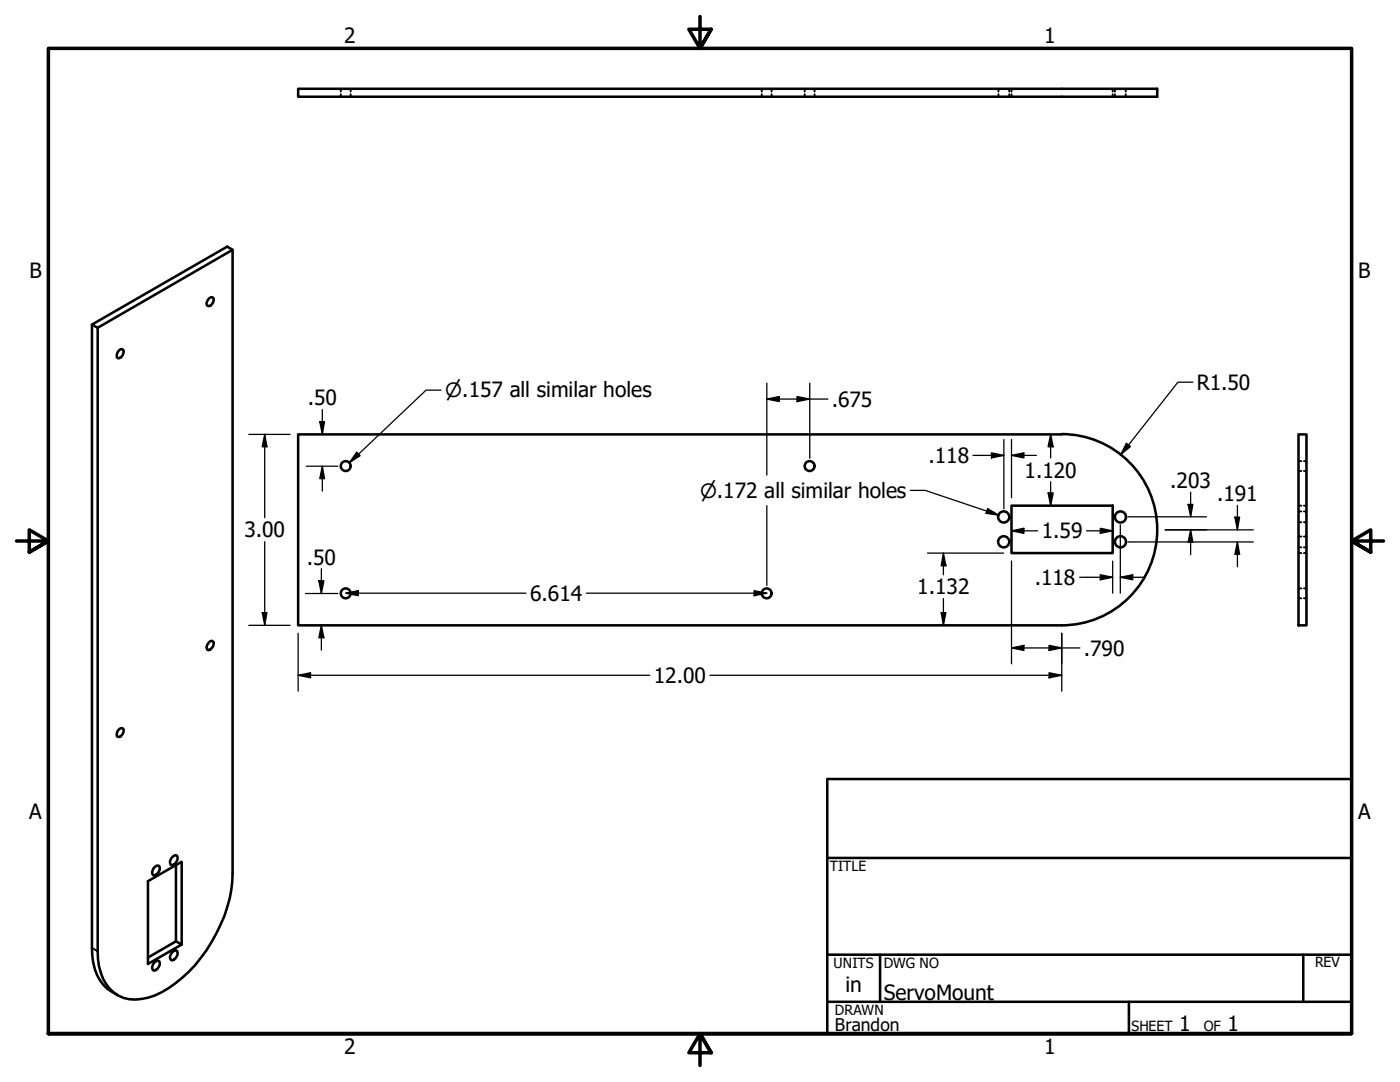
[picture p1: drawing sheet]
<svg xmlns="http://www.w3.org/2000/svg" width="279mm" height="216mm" viewBox="0 0 279 216" stroke-linecap="round" stroke-linejoin="round" font-family="sans-serif">
<!-- layer: Visible (ANSI) -->
<g fill="none" stroke="#000" stroke-width=".51">
<path d="M59.5 17.7h171.4v1.6h-171.4zM41.5 59.8a.66 .66 0 0 1 1-.4 1.15 1.15 0 0 1-1.1 1.6 .93 .93 0 0 1 .1-1.2zM46.4 49.8l-26.9 15.6M18.4 64.8l26.9-15.6 1.1 .6v124.4a28.3 28.3 0 0 1-6.3 16.9 22.3 22.3 0 0 1-10.5 8 7.3 7.3 0 0 1-7.7-1.8 11 11 0 0 1-2.4-7.5v-124.4zM18.4 64.8v124.4a10.5 10.5 0 0 0 3 8.1l2 1.3M23.8 69.8l.6-.1a1.14 1.14 0 0 1-.7 1.8 .61 .61 0 0 1-.3-1zM211.9 86.6a19.1 19.1 0 0 1 19 19.1 19.1 19.1 0 0 1-19 19.1M211.9 86.7h-152.4v38.1h152.4M259.1 86.7h1.6v38.1h-1.6zM201.9 100.9h20.2v9.5h-20.2zM41.8 128.1l.6-.2a.71 .71 0 0 1 .1 1.1 .94 .94 0 0 1-1.1 .7 1.1 1.1 0 0 1 .4-1.6zM23.6 145.7a.66 .66 0 0 1 1-.3 1.15 1.15 0 0 1-1.2 1.6 1.19 1.19 0 0 1 .2-1.3z"/>
<path d="M31 172.9l.6-.2a1.23 1.23 0 0 1-.8 2l-.3-.1a1.2 1.2 0 0 1 .5-1.7zM34.2 171.2l.9-.6a1.22 1.22 0 0 1-.7 2.1l-.3-.1a1.11 1.11 0 0 1 .1-1.4zM35.1 172.6v15.2l1.2 .7-6.8 3.8v-16.5l6.8-3.8v16.5M31 191.9l.6-.2a1.23 1.23 0 0 1-.8 2l-.3-.1a1.2 1.2 0 0 1 .5-1.7zM34.2 190.2l.9-.6a1.22 1.22 0 0 1-.7 2l-.3-.1a1.02 1.02 0 0 1 .1-1.3zM35.1 187.8l-5.6 3.3"/>
<circle cx="69" cy="93" r=".98"/>
<circle cx="161.6" cy="93" r=".98"/>
<circle cx="69" cy="118.4" r=".98"/>
<circle cx="153" cy="118.4" r=".98"/>
<circle cx="200.3" cy="103.2" r="1.11"/>
<circle cx="200.3" cy="108.1" r="1.11"/>
<circle cx="223.6" cy="108.1" r="1.11"/>
<circle cx="223.6" cy="103.2" r="1.11"/>
</g>
<!-- layer: Visible Narrow (ANSI) -->
<path d="M18.4 189.2l1.1 .6" fill="none" stroke="#000" stroke-width=".38"/>
<!-- layer: Hidden (ANSI) -->
<g fill="none" stroke="#000" stroke-width=".38">
<path d="M68 17.7v.6M68 18.8v.5M70 17.7v.6M70 18.8v.5M152 17.7v.6M152 18.8v.5M154 17.7v.6M154 18.8v.5M160.6 17.7v.6M160.6 18.8v.5M162.6 17.7v.6M162.6 18.8v.5"/>
<path d="M199.3 17.7v.6M199.3 18.8v.5M201.4 17.7v.6M201.4 18.8v.5M201.9 17.7v.6M201.9 18.8v.5M222.1 17.7v.6M222.1 18.8v.5M222.5 17.7v.6M222.5 18.8v.5M224.7 17.7v.6M224.7 18.8v.5"/>
<path d="M259.1 92h.6M259.1 94h.6M260.2 92h.5M260.2 94h.5M259.1 110.4h.6M259.1 100.9h.6M259.1 104.2h.6M259.1 102h.6M259.1 109.2h.6M259.1 107.1h.6M259.1 117.4h.6M259.1 119.4h.6"/>
<path d="M260.2 110.4h.5M260.2 100.9h.5M260.2 104.2h.5M260.2 102h.5M260.2 109.2h.5M260.2 107.1h.5M260.2 117.4h.5M260.2 119.4h.5"/>
</g>
<!-- layer: Border (ANSI) -->
<path d="M139.7 3.3v6.4l-2.2-3.9h4.4l-2.2 3.9 2.2-3.9M3.3 107.9h6.4l-3.9-2.2v4.5l3.9-2.3-3.9 2.3M276.1 107.9h-6.4l3.9-2.2v4.5l-3.9-2.3 3.9 2.3M9.7 206.2v-196.5h260v196.5h-260h260M141.9 210.1l-2.2-3.9 2.2 3.9h-4.4l2.2-3.9v6.4" fill="none" stroke="#000" stroke-width=".7"/>
<!-- layer: Title (ANSI) -->
<path d="M165.1 155.4h104.6v50.8h-104.6zM165.1 171.2h104.6M165.1 190.5h104.6M165.1 199.9h104.6M175.6 190.5v9.4M225.3 199.9v6.3M260.1 190.5v9.4" fill="none" stroke="#000" stroke-width=".51"/>
<!-- layer: Dimension (ANSI) -->
<g fill="none" stroke="#000" stroke-width=".25">
<path d="M88 77.9h-3l-15.3 14.4M153 79.6l2.5-.5v1zM153 79.6h12.2M153 76.5v18.3M159.1 79.1l2.5 .5-2.5 .5zM161.6 76.5v14.9M238.1 76.3h-3l-11.5 14.4M49.7 86.7h8.2M52.8 86.7l.5 2.5h-1zM52.8 86.7v16.6M61.2 93h6.2M63.8 84.1h1l-.5 2.6z"/>
<path d="M64.3 93l.5 2.5h-1zM64.3 81.7v5M64.3 93v5M71.2 90.2l.7 .7-2.2 1.4zM181.7 97.9h3l14.6 4.9M194.2 90.9h6.1M197.9 90.4l2.4 .5-2.4 .5zM200.3 87.7v13.8M201.9 90.9l2.4-.5v1zM201.9 87.7v11.6M201.9 90.9h4.9M209.2 98.4h1l-.5 2.5z"/>
<path d="M209.7 86.7l.5 2.5h-1zM209.7 86.7v4.7M209.7 96.1v4.8M224.8 88.5l.8 .6-2 1.6zM237.6 98.2v4.9M52.8 108.1v16.7M61 118.4h6.4M63.6 115.9h1l-.5 2.5zM64.1 113.5v4.9M69 118.4l2.5-.5v1zM69 118.4h36M117 118.4h36"/>
<path d="M150.5 117.9l2.5 .5-2.5 .5zM153 100.9v15.9M185.1 110.4h15.2M188.3 110.4l.5 2.5h-1zM188.3 110.4v4.3M188.3 119.4v5.4M197.1 101.5l2.2 1.3-2.5-.4zM201.9 105.9l2.4-.5v1zM201.9 112v20.5M201.9 105.9h5.2M215.5 115.2h6.6M216.9 105.9h5.2"/>
<path d="M219.6 105.4l2.5 .5-2.5 .5zM219.6 114.7l2.5 .5-2.5 .5zM222.1 112v6.4M223.6 115.2l2.5-.5v1zM223.6 115.2h5M223.6 104.7v13.7M225.2 103.1h15.6M225.2 108.1h24.9M232.5 105.7h17.6M237.1 100.6h1l-.5 2.5zM237.6 105.7l.5 2.5h-1zM237.6 105.7v5"/>
<path d="M246.4 103.2h1l-.4 2.5zM247 108.1l.4 2.5h-1zM247 100.8v4.9M247 108.1v5M49.7 124.8h8.2M52.3 122.2h1l-.5 2.6zM59.5 134.7l2.5-.5v1.1zM59.5 134.7h70.2M59.5 126.4v11.5M64.1 124.8l.5 2.5h-1zM64.1 124.8v4.9M141.7 134.7h70.2"/>
<path d="M187.8 122.2h1l-.5 2.6zM201.9 129.3l2.4-.5v1zM201.9 129.3h13.6M209.4 134.2l2.5 .5-2.5 .6zM209.4 128.8l2.5 .5-2.5 .5zM211.9 126.4v11.5"/>
</g>
<g fill="#000">
<path d="M153 79.6l2.5-.5v1zM52.8 86.7l.5 2.5h-1zM63.8 84.1h1l-.5 2.6zM64.3 93l.5 2.5h-1zM71.2 90.2l.7 .7-2.2 1.4zM159.1 79.1l2.5 .5-2.5 .5zM197.9 90.4l2.4 .5-2.4 .5zM201.9 90.9l2.4-.5v1zM209.2 98.4h1l-.5 2.5zM209.7 86.7l.5 2.5h-1zM224.8 88.5l.8 .6-2 1.6zM63.6 115.9h1l-.5 2.5z"/>
<path d="M69 118.4l2.5-.5v1zM150.5 117.9l2.5 .5-2.5 .5zM188.3 110.4l.5 2.5h-1zM197.1 101.5l2.2 1.3-2.5-.4zM201.9 105.9l2.4-.5v1zM219.6 105.4l2.5 .5-2.5 .5zM219.6 114.7l2.5 .5-2.5 .5zM223.6 115.2l2.5-.5v1zM237.1 100.6h1l-.5 2.5zM237.6 105.7l.5 2.5h-1zM246.4 103.2h1l-.4 2.5zM247 108.1l.4 2.5h-1z"/>
<path d="M52.3 122.2h1l-.5 2.6zM59.5 134.7l2.5-.5v1.1zM64.1 124.8l.5 2.5h-1zM187.8 122.2h1l-.5 2.6zM201.9 129.3l2.4-.5v1zM209.4 134.2l2.5 .5-2.5 .6zM209.4 128.8l2.5 .5-2.5 .5z"/>
</g>
<g font-size="4.2">
<text x="68.7" y="8.6">2</text>
<text x="208.4" y="8.6">1</text>
<text x="5.9" y="55.5">B</text>
<text x="271.1" y="55.5">B</text>
<text x="238.8" y="77.8">R1.50</text>
<text x="61.4" y="80.9">.50</text>
<text x="166" y="81.2">.675</text>
<text x="185.3" y="92.4">.118</text>
<text x="204.5" y="95.3">1.120</text>
<text x="233.6" y="97.3">.203</text>
<text x="242.9" y="99.9">.191</text>
<text x="48.8" y="107.3">3.00</text>
<text x="207.9" y="107.4">1.59</text>
<text x="61.2" y="112.6">.50</text>
<text x="105.8" y="119.9">6.614</text>
<text x="183.1" y="118.6">1.132</text>
<text x="206.5" y="116.7">.118</text>
<text x="216.3" y="130.8">.790</text>
<text x="130.5" y="136.3">12.00</text>
<text x="5.8" y="163.4">A</text>
<text x="271" y="163.4">A</text>
<text x="168.7" y="198">in</text>
<text x="176.4" y="199.5">ServoMount</text>
<text x="235.3" y="205.7">1</text>
<text x="245" y="205.7">1</text>
<text x="68.7" y="210.3">2</text>
<text x="208.4" y="210.3">1</text>
</g>
<g font-size="3.9">
<text x="88.8" y="79.3">⌀.157 all similar holes</text>
<text x="139.7" y="99.3">⌀.172 all similar holes</text>
</g>
<text font-size="3.5" x="166.6" y="205.7">Brandon</text>
<g font-size="2.8">
<text x="165.6" y="173.7">TITLE</text>
<text x="166.4" y="193.1">UNITS</text>
<text x="176.4" y="193.2">DWG NO</text>
<text x="262.4" y="193">REV</text>
<text x="166.6" y="202.4">DRAWN</text>
<text x="225.8" y="205.7">SHEET</text>
<text x="240.2" y="205.7">OF</text>
</g>
</svg>
